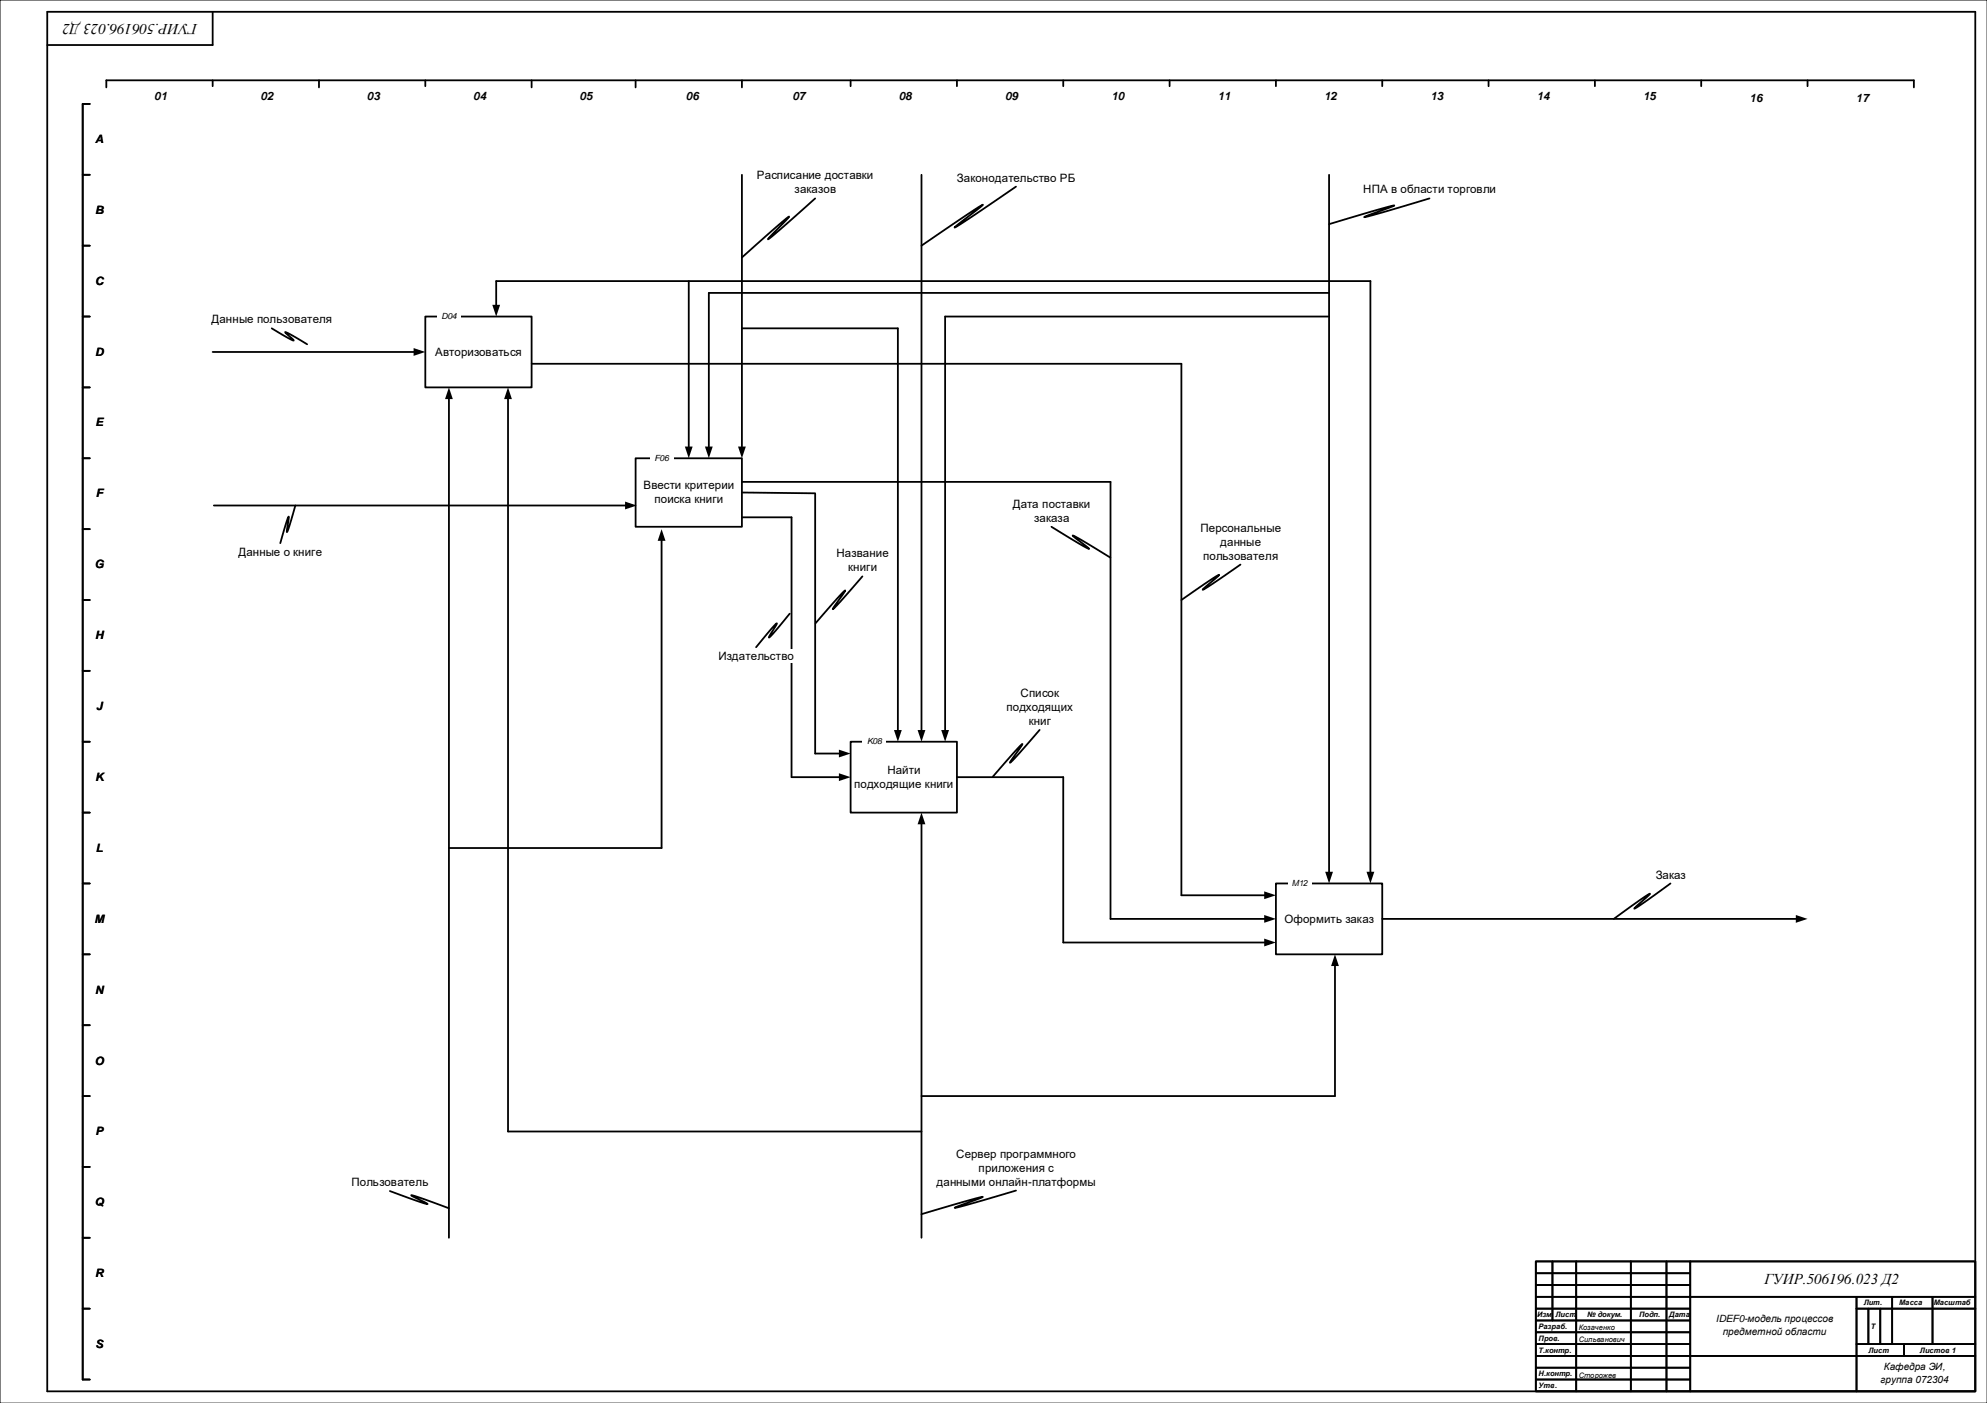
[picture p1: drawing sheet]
<svg xmlns="http://www.w3.org/2000/svg" width="841mm" height="594mm" viewBox="0 0 841 594" stroke-linecap="round" stroke-linejoin="round" font-family="sans-serif">
<path d="M0 594v-594h841v594" fill="none" stroke="#000" stroke-width=".42"/>
<g fill="none" stroke="#000" stroke-width=".76">
<path d="M20 5h816v584h-816zM90 5.1v14h-70M45 37v-3h765v3M90 34v2.5M135 34v3M180 34v2.5M225 34v3M269 34v3M314 34v3M360 34v2.5M405 34v2.5M495 34v2.5"/>
<path d="M540 34v2.5M585 34v2.5M630 34v2.5M675 34v2.5M720 34v2.5M765 34v2.5M38 44h-3v540h3M35 74h3M35 104h3M35 134h3M35 164h3M35 194h3"/>
<path d="M35 224h3M35 254h3M35 284h3M35 314h3M35 344h3M35 374h3M35 404h3M35 434h3M35 464h3M35 494h3M35 524h3M650 534h186v55h-186z"/>
<path d="M650 539h65.3M657 534v25M667.1 534v55M690.2 534v55M705.3 534v55M715.3 534v55M35 554h3M650 549h186M650 559h65.3M650 554h65.3M650 544h65.3M785.7 554h50.3"/>
<path d="M785.7 549v40M790.8 554v15M795.8 554v15M800.8 549v20M817.9 549v20M650 564h65.3M650 569h65.3M650 574h186M650 579h65.3M785.7 569h50.3M805.8 569v5M650 584h65.3"/>
</g>
<path d="M180 134h45v30h-45z" fill-rule="evenodd" fill="#fff"/>
<path d="M180 134h45v30h-45z" fill="none" stroke="#000" stroke-width=".76"/>
<path d="M269 194h45v29h-45z" fill-rule="evenodd" fill="#fff"/>
<path d="M269 194h45v29h-45z" fill="none" stroke="#000" stroke-width=".76"/>
<path d="M360 314h45v30h-45z" fill-rule="evenodd" fill="#fff"/>
<path d="M360 314h45v30h-45z" fill="none" stroke="#000" stroke-width=".76"/>
<path d="M540 374h45v30h-45z" fill-rule="evenodd" fill="#fff"/>
<path d="M115 139l6.8 4 2.5 1.2-3.6-3.6 1.2 .4 8.1 4.8M90 149h85.5M540 374h45v30h-45zM585 389h175.5" fill="none" stroke="#000" stroke-width=".76"/>
<path d="M175 147.3l5 1.7-5 1.7zM760 387.3l5 1.7-5 1.7z" fill="#000"/>
<path d="M89.5 132.4h51v5.9h-51z" fill-rule="evenodd" fill="#fff"/>
<path d="M390 348.5v175.5M707 374l-14.3 10.1-1 .6 6.6-6.4-4 2.5-11.3 8.2" fill="none" stroke="#000" stroke-width=".76"/>
<path d="M390 344l1.7 5h-3.4z" fill="#000"/>
<g fill="#fff">
<path d="M700.5 367.4h13v5.9h-13z" fill-rule="evenodd"/>
<path d="M185 131.5h10v5h-10z" fill-rule="evenodd"/>
<path d="M275 191.5h10v5h-10z" fill-rule="evenodd"/>
<path d="M365 309h10v10h-10z" fill-rule="evenodd"/>
<path d="M545 371.5h10v5h-10z" fill-rule="evenodd"/>
</g>
<path d="M450 34v2.5M225 154h275v225h35.5M90.5 214h174.5M314 208.5l31 .3M345 209v110h10.5M445 223l14.8 8.9 1.2 .5-7-5.7 4.1 2.2 11.8 7.2M470 389h65.5" fill="none" stroke="#000" stroke-width=".76"/>
<path d="M264.5 212.3l5 1.7-5 1.6zM355 317.3l5 1.7-5 1.7zM535 377.3l5 1.7-5 1.7zM535 387.3l5 1.7-5 1.7z" fill="#000"/>
<path d="M428.5 210.4h33v11.9h-33z" fill-rule="evenodd" fill="#fff"/>
<path d="M365 244l-11.7 13.2-.9 .7 5.3-8-3.3 3.4-9.2 10.5" fill="none" stroke="#000" stroke-width=".76"/>
<path d="M353.9 231.4h22.2v11.9h-22.2z" fill-rule="evenodd" fill="#fff"/>
<path d="M525 239l-14.9 10.1-1.1 .6 7-6.4-4.2 2.5-11.8 8.2" fill="none" stroke="#000" stroke-width=".76"/>
<path d="M507.9 220.5h34.2v17.8h-34.2z" fill-rule="evenodd" fill="#fff"/>
<path d="M562.5 74v295.5M605 84l-27.6 8 12.7-5-1.8 .3-25.8 7.6M210 119h370v250.5M390 119v190.5" fill="none" stroke="#000" stroke-width=".76"/>
<path d="M388.3 309h3.4l-1.7 5zM560.8 369h3.4l-1.7 5zM578.3 369h3.3l-1.6 5z" fill="#000"/>
<path d="M576.8 77.4h56.4v5.9h-56.4z" fill-rule="evenodd" fill="#fff"/>
<path d="M430 79l-23.5 15.9-2.5 1.4 12-9.6-6.7 4.1-19.3 13.2" fill="none" stroke="#000" stroke-width=".76"/>
<path d="M404.9 72.4h50.2v5.9h-50.2z" fill-rule="evenodd" fill="#fff"/>
<path d="M125 214l-3.5 11.2 .7-6.5-.3 .5-3.3 10.7" fill="none" stroke="#000" stroke-width=".76"/>
<path d="M100.9 230.7h35.5v5.9h-35.5z" fill-rule="evenodd" fill="#fff"/>
<path d="M314 204h156v185M165 504.2l15.4 5.5 .5 .1-6.8-3.8 15.9 5.5" fill="none" stroke="#000" stroke-width=".76"/>
<path d="M148.7 497.6h32.6v5.9h-32.6z" fill-rule="evenodd" fill="#fff"/>
<path d="M190 168.5v355.5M565 408.5v55.5M430 504l-25.9 7.3 11.8-4.6-1.7 .3-24.2 7" fill="none" stroke="#000" stroke-width=".76"/>
<path d="M190 164l1.7 5h-3.4zM565 404l1.7 5h-3.4z" fill="#000"/>
<path d="M396.3 485.5h67.4v17.8h-67.4z" fill-rule="evenodd" fill="#fff"/>
<path d="M314 74v115.5M390 74v45M345 84l-20 17.3 9-9.6-1.4 .9-18.6 16.4M210 119v10.5M291.5 119v70.5M215 168.5v310.5h175" fill="none" stroke="#000" stroke-width=".76"/>
<path d="M208.4 129h3.3l-1.7 5zM215 164l1.7 5h-3.4zM289.8 189h3.4l-1.7 5zM312.3 189h3.4l-1.7 5z" fill="#000"/>
<path d="M320.3 71.4h49.4v11.9h-49.4z" fill-rule="evenodd" fill="#fff"/>
<path d="M314 219h21v110h20.5M334.2 259.8l-8.1 9.6-.7 .5 3.4-6-2.8 2.9-6 7.2" fill="none" stroke="#000" stroke-width=".76"/>
<path d="M355 327.3l5 1.7-5 1.7z" fill="#000"/>
<path d="M304 274.7h32v5.9h-32z" fill-rule="evenodd" fill="#fff"/>
<path d="M440 309l-9.3 10.6-3.3 3.3 5.3-8-.9 .8-11.6 13.1M405 329h45v70h85.5" fill="none" stroke="#000" stroke-width=".76"/>
<path d="M535 397.3l5 1.7-5 1.6z" fill="#000"/>
<path d="M425.8 290.5h28.4v17.8h-28.4z" fill-rule="evenodd" fill="#fff"/>
<path d="M314 139h66v170.5M562.5 134h-162.5v175.5M562.5 124h-262.5v65.5M280 228.5v130.5h-90M390 464h175" fill="none" stroke="#000" stroke-width=".76"/>
<path d="M298.3 189h3.3l-1.6 5zM280 224l1.7 5h-3.4zM378.4 309h3.3l-1.7 5zM398.3 309h3.4l-1.7 5z" fill="#000"/>
<text font-size="6.4" x="83.5" y="10.1" transform="rotate(-180 83.5 10.1)">ГУИР.506196.023 Д2</text>
<text font-size="6.3" x="746.7" y="543.6">ГУИР.506196.023 Д2</text>
<g font-size="4.9">
<text x="65.3" y="42.5">01</text>
<text x="110.3" y="42.5">02</text>
<text x="155.3" y="42.5">03</text>
<text x="200.3" y="42.5">04</text>
<text x="245.3" y="42.5">05</text>
<text x="290.3" y="42.5">06</text>
<text x="335.3" y="42.5">07</text>
<text x="380.3" y="42.5">08</text>
<text x="425.4" y="42.5">09</text>
<text x="470.4" y="42.5">10</text>
<text x="515.4" y="42.5">11</text>
<text x="560.4" y="42.5">12</text>
<text x="605.4" y="42.5">13</text>
<text x="650.4" y="42.5">14</text>
<text x="695.4" y="42.5">15</text>
<text x="740.4" y="43">16</text>
<text x="785.4" y="43">17</text>
<text x="40.2" y="60.5">A</text>
<text x="320.4" y="75.9">Расписание доставки</text>
<text x="405" y="76.8">Законодательство РБ</text>
<text x="336.3" y="81.8">заказов</text>
<text x="576.9" y="81.8">НПА в области торговли</text>
<text x="40.2" y="90.5">B</text>
<text x="40.2" y="120.5">C</text>
<text x="89.5" y="136.9">Данные пользователя</text>
<text x="40.2" y="150.5">D</text>
<text x="184.1" y="150.5">Авторизоваться</text>
<text x="40.4" y="180.6">E</text>
<text x="272.3" y="207.1">Ввести критерии</text>
<text x="40.5" y="210.6">F</text>
<text x="277" y="213">поиска книги</text>
<text x="428.6" y="215">Дата поставки</text>
<text x="437.6" y="220.9">заказа</text>
<text x="508" y="225">Персональные</text>
<text x="516.4" y="231">данные</text>
<text x="100.9" y="235.2">Данные о книге</text>
<text x="354" y="236">Название</text>
<text x="509.2" y="236.9">пользователя</text>
<text x="40.1" y="240.6">G</text>
<text x="359" y="241.9">книги</text>
<text x="40.2" y="270.6">H</text>
<text x="304.1" y="279.2">Издательство</text>
<text x="431.9" y="295.1">Список</text>
<text x="40.6" y="300.6">J</text>
<text x="425.9" y="301">подходящих</text>
<text x="435.4" y="306.9">книг</text>
<text x="375.5" y="327.6">Найти</text>
<text x="40.2" y="330.6">K</text>
<text x="361.5" y="333.6">подходящие книги</text>
<text x="40.5" y="360.6">L</text>
<text x="700.7" y="372">Заказ</text>
<text x="40" y="390.6">M</text>
<text x="543.7" y="390.6">Оформить заказ</text>
<text x="40.2" y="420.6">N</text>
<text x="40.1" y="450.6">O</text>
<text x="40.4" y="480.7">P</text>
<text x="404.7" y="490.1">Сервер программного</text>
<text x="414.2" y="496.1">приложения с</text>
<text x="148.7" y="502.2">Пользователь</text>
<text x="396.4" y="502">данными онлайн-платформы</text>
<text x="40.1" y="510.7">Q</text>
<text x="40.2" y="540.7">R</text>
<text x="40.4" y="570.7">S</text>
</g>
<g font-size="4.2">
<text x="726.2" y="559.8">IDEF0-модель процессов</text>
<text x="729.1" y="565.3">предметной области</text>
<text x="797.3" y="579.8">Кафедра ЭИ,</text>
<text x="795.9" y="585.3">группа 072304</text>
</g>
<g font-size="3.6">
<text x="186.8" y="135.1">D04</text>
<text x="277" y="195.1">F06</text>
<text x="366.9" y="315.2">K08</text>
<text x="546.7" y="375.2">M12</text>
</g>
<g font-size="3.2">
<text x="650.5" y="557.7">Изм</text>
<text x="658.3" y="557.7">Лист</text>
<text x="671.7" y="557.7">№ докум.</text>
<text x="693.7" y="557.7">Подп.</text>
<text x="706.5" y="557.7">Дата</text>
<text x="788.8" y="552.7">Лит.</text>
<text x="803.8" y="552.7">Масса</text>
<text x="818.4" y="552.7">Масштаб</text>
<text x="651.2" y="562.7">Разраб.</text>
<text x="668.2" y="563.2">Козаченко</text>
<text x="791.7" y="562.7">Т</text>
<text x="651.2" y="567.7">Пров.</text>
<text x="668.2" y="568.2">Сильванович</text>
<text x="651.2" y="572.7">Т.контр.</text>
<text x="790.8" y="572.7">Лист</text>
<text x="812.6" y="572.7">Листов 1</text>
<text x="651.2" y="582.7">Н.контр.</text>
<text x="651.2" y="587.7">Утв.</text>
<text x="668.2" y="583.2">Сторожев</text>
</g>
</svg>
